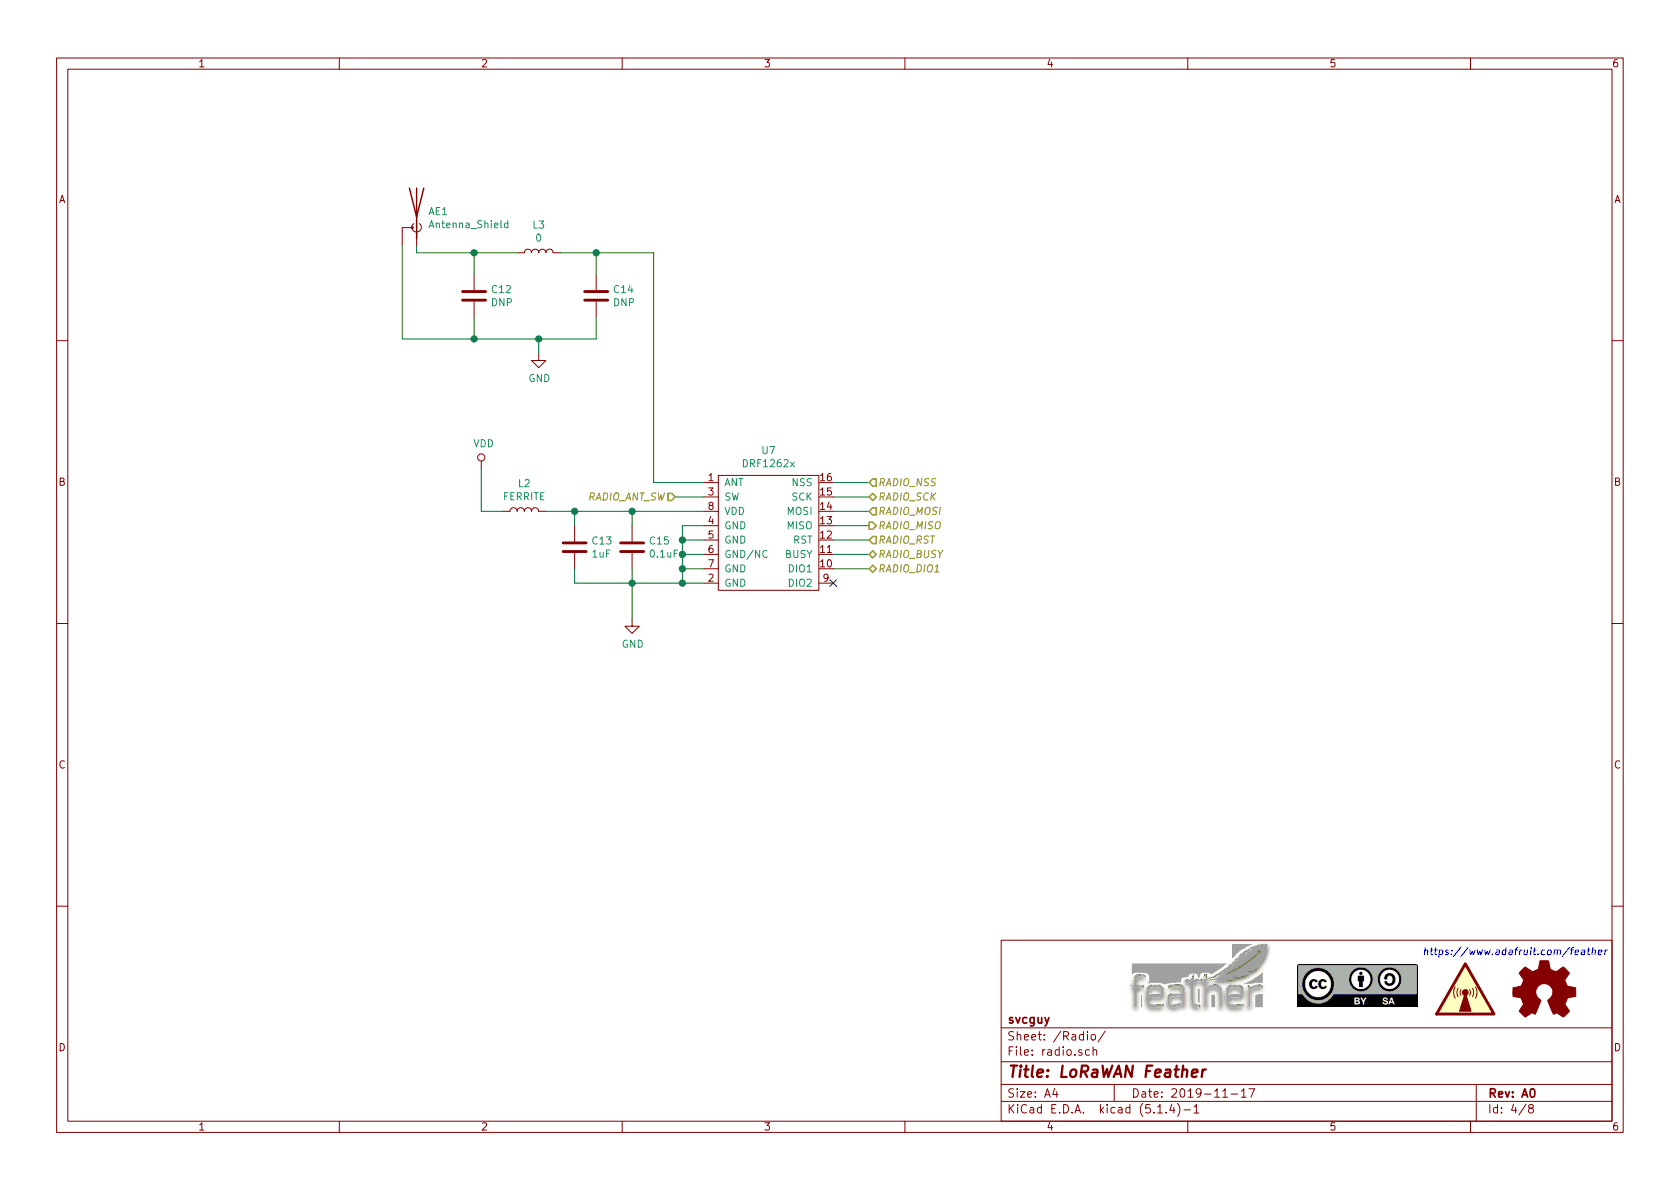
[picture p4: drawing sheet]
EESchema Schematic File Version 4
LIBS:loRaWan1262_jlc-cache
EELAYER 30 0
EELAYER END
$Descr A4 11693 8268
encoding utf-8
Sheet 4 8
Title "LoRaWAN Feather"
Date "2019-11-17"
Rev "A0"
Comp "svcguy"
Comment1 ""
Comment2 ""
Comment3 ""
Comment4 ""
$EndDescr
$Comp
L Custom_KiCAD:DRF1262x U7
U 1 1
P 5350 3700
F 0 "U7" H 5350 4275 50  0000 C CNN
F 1 "DRF1262x" H 5350 4184 50  0000 C CNN
F 2 "Custom_KICAD:DRF1262x" H 5350 3700 50  0001 C CNN
F 3 "" H 5350 3700 50  0001 C CNN
F 4 "DNP" H 5350 3700 50  0001 C CNN "LCSC"
F 5 "DNP" H 5350 3700 50  0001 C CNN "Digikey"
	1    5350 3700
	1    0    0    -1  
$EndComp
$Comp
L power:VDD #PWR029
U 1 1
P 3350 3250
F 0 "#PWR029" H 3350 3100 50  0001 C CNN
F 1 "VDD" H 3367 3423 50  0000 C CNN
F 2 "" H 3350 3250 50  0001 C CNN
F 3 "" H 3350 3250 50  0001 C CNN
	1    3350 3250
	1    0    0    -1  
$EndComp
$Comp
L Device:L L2
U 1 1
P 3650 3550
F 0 "L2" V 3840 3550 50  0000 C CNN
F 1 "FERRITE" V 3749 3550 50  0000 C CNN
F 2 "jlcpcb_smt:R_0805_2012Metric" H 3650 3550 50  0001 C CNN
F 3 "~" H 3650 3550 50  0001 C CNN
F 4 "C1015" V 3650 3550 50  0001 C CNN "LCSC"
F 5 "587-1932-1-ND" V 3650 3550 50  0001 C CNN "Digikey"
	1    3650 3550
	0    -1   -1   0   
$EndComp
Wire Wire Line
	3350 3250 3350 3550
Wire Wire Line
	3350 3550 3500 3550
$Comp
L Device:C C13
U 1 1
P 4000 3800
F 0 "C13" H 4115 3846 50  0000 L CNN
F 1 "1uF" H 4115 3755 50  0000 L CNN
F 2 "jlcpcb_smt:C_0402_1005Metric" H 4038 3650 50  0001 C CNN
F 3 "~" H 4000 3800 50  0001 C CNN
F 4 "C52923" H 4000 3800 50  0001 C CNN "LCSC"
F 5 "311-1439-1-ND" H 4000 3800 50  0001 C CNN "Digikey"
	1    4000 3800
	1    0    0    -1  
$EndComp
Wire Wire Line
	3800 3550 4000 3550
$Comp
L Device:C C15
U 1 1
P 4400 3800
F 0 "C15" H 4515 3846 50  0000 L CNN
F 1 "0.1uF" H 4515 3755 50  0000 L CNN
F 2 "jlcpcb_smt:C_0402_1005Metric" H 4438 3650 50  0001 C CNN
F 3 "~" H 4400 3800 50  0001 C CNN
F 4 "C1525" H 4400 3800 50  0001 C CNN "LCSC"
F 5 "490-14603-1-ND" H 4400 3800 50  0001 C CNN "Digikey"
	1    4400 3800
	1    0    0    -1  
$EndComp
Wire Wire Line
	4000 3550 4000 3650
Connection ~ 4000 3550
Wire Wire Line
	4000 3550 4400 3550
Wire Wire Line
	4400 3550 4400 3650
Connection ~ 4400 3550
Wire Wire Line
	4400 3550 4900 3550
$Comp
L power:GND #PWR031
U 1 1
P 4400 4300
F 0 "#PWR031" H 4400 4050 50  0001 C CNN
F 1 "GND" H 4405 4127 50  0000 C CNN
F 2 "" H 4400 4300 50  0001 C CNN
F 3 "" H 4400 4300 50  0001 C CNN
	1    4400 4300
	1    0    0    -1  
$EndComp
Wire Wire Line
	4000 3950 4000 4050
Wire Wire Line
	4000 4050 4400 4050
Wire Wire Line
	4400 3950 4400 4050
Connection ~ 4400 4050
Wire Wire Line
	4400 4050 4750 4050
Wire Wire Line
	4400 4050 4400 4300
Wire Wire Line
	4900 3650 4750 3650
Wire Wire Line
	4750 3650 4750 3750
Connection ~ 4750 4050
Wire Wire Line
	4750 4050 4900 4050
Wire Wire Line
	4900 3750 4750 3750
Connection ~ 4750 3750
Wire Wire Line
	4750 3750 4750 3850
Wire Wire Line
	4900 3850 4750 3850
Connection ~ 4750 3850
Wire Wire Line
	4750 3850 4750 3950
Wire Wire Line
	4900 3950 4750 3950
Connection ~ 4750 3950
Wire Wire Line
	4750 3950 4750 4050
$Comp
L Device:C C14
U 1 1
P 4150 2050
F 0 "C14" H 4265 2096 50  0000 L CNN
F 1 "DNP" H 4265 2005 50  0000 L CNN
F 2 "jlcpcb_smt:C_0402_1005Metric" H 4188 1900 50  0001 C CNN
F 3 "~" H 4150 2050 50  0001 C CNN
F 4 "DNP" H 4150 2050 50  0001 C CNN "LCSC"
F 5 "DNP" H 4150 2050 50  0001 C CNN "Digikey"
	1    4150 2050
	1    0    0    -1  
$EndComp
$Comp
L Device:C C12
U 1 1
P 3300 2050
F 0 "C12" H 3415 2096 50  0000 L CNN
F 1 "DNP" H 3415 2005 50  0000 L CNN
F 2 "jlcpcb_smt:R_0402_1005Metric" H 3338 1900 50  0001 C CNN
F 3 "~" H 3300 2050 50  0001 C CNN
F 4 "DNP" H 3300 2050 50  0001 C CNN "LCSC"
F 5 "DNP" H 3300 2050 50  0001 C CNN "Digikey"
	1    3300 2050
	1    0    0    -1  
$EndComp
$Comp
L Device:L L3
U 1 1
P 3750 1750
F 0 "L3" V 3940 1750 50  0000 C CNN
F 1 "0" V 3849 1750 50  0000 C CNN
F 2 "jlcpcb_smt:L_0402_1005Metric" H 3750 1750 50  0001 C CNN
F 3 "~" H 3750 1750 50  0001 C CNN
F 4 "C17168" V 3750 1750 50  0001 C CNN "LCSC"
F 5 "311-0.0JRCT-ND" V 3750 1750 50  0001 C CNN "Digikey"
	1    3750 1750
	0    -1   -1   0   
$EndComp
$Comp
L power:GND #PWR030
U 1 1
P 3750 2450
F 0 "#PWR030" H 3750 2200 50  0001 C CNN
F 1 "GND" H 3755 2277 50  0000 C CNN
F 2 "" H 3750 2450 50  0001 C CNN
F 3 "" H 3750 2450 50  0001 C CNN
	1    3750 2450
	1    0    0    -1  
$EndComp
Wire Wire Line
	3600 1750 3300 1750
Wire Wire Line
	3300 1750 3300 1900
Wire Wire Line
	3300 2200 3300 2350
Wire Wire Line
	3300 2350 3750 2350
Wire Wire Line
	3750 2350 3750 2450
Wire Wire Line
	4150 2200 4150 2350
Wire Wire Line
	4150 2350 3750 2350
Connection ~ 3750 2350
Wire Wire Line
	3900 1750 4150 1750
Wire Wire Line
	4150 1750 4150 1900
Wire Wire Line
	4550 1750 4550 3350
Wire Wire Line
	4550 3350 4900 3350
Wire Wire Line
	4150 1750 4550 1750
Connection ~ 4150 1750
$Comp
L Device:Antenna_Shield AE1
U 1 1
P 2900 1500
F 0 "AE1" H 2820 1539 50  0000 R CNN
F 1 "Antenna_Shield" H 2820 1448 50  0000 R CNN
F 2 "Custom_KICAD:RF_ANT" H 2900 1600 50  0001 C CNN
F 3 "~" H 2900 1600 50  0001 C CNN
F 4 "C129604" H 2900 1500 50  0001 C CNN "LCSC"
F 5 "CON-SMA-EDGE-S-ND" H 2900 1500 50  0001 C CNN "Digikey"
	1    2900 1500
	-1   0    0    -1  
$EndComp
Wire Wire Line
	3300 1750 2900 1750
Wire Wire Line
	2900 1750 2900 1700
Connection ~ 3300 1750
Wire Wire Line
	2800 1700 2800 2350
Wire Wire Line
	2800 2350 3300 2350
Connection ~ 3300 2350
Text HLabel 4700 3450 0    50   Input Italic 0
RADIO_ANT_SW
Wire Wire Line
	4700 3450 4900 3450
Text HLabel 6050 3350 2    50   Input Italic 0
RADIO_NSS
Text HLabel 6050 3450 2    50   BiDi Italic 0
RADIO_SCK
Text HLabel 6050 3550 2    50   Input Italic 0
RADIO_MOSI
Text HLabel 6050 3650 2    50   Output Italic 0
RADIO_MISO
Text HLabel 6050 3750 2    50   Input Italic 0
RADIO_RST
Text HLabel 6050 3850 2    50   BiDi Italic 0
RADIO_BUSY
Text HLabel 6050 3950 2    50   BiDi Italic 0
RADIO_DIO1
NoConn ~ 5800 4050
Wire Wire Line
	5800 3350 6050 3350
Wire Wire Line
	5800 3450 6050 3450
Wire Wire Line
	5800 3550 6050 3550
Wire Wire Line
	5800 3650 6050 3650
Wire Wire Line
	5800 3750 6050 3750
Wire Wire Line
	5800 3850 6050 3850
Wire Wire Line
	5800 3950 6050 3950
$Comp
L Graphic:Logo_Open_Hardware_Small #LOGO4
U 1 1
P 10750 6900
F 0 "#LOGO4" H 10750 7175 50  0001 C CNN
F 1 "Logo_Open_Hardware_Small" H 10750 6675 50  0001 C CNN
F 2 "" H 10750 6900 50  0001 C CNN
F 3 "~" H 10750 6900 50  0001 C CNN
	1    10750 6900
	1    0    0    -1  
$EndComp
$Comp
L Graphic:SYM_Radio_Waves_Large #SYM4
U 1 1
P 10200 6850
F 0 "#SYM4" H 10200 7050 50  0001 C CNN
F 1 "SYM_Radio_Waves_Large" H 10200 6600 50  0001 C CNN
F 2 "" H 10200 6650 50  0001 C CNN
F 3 "~" H 10230 6650 50  0001 C CNN
	1    10200 6850
	1    0    0    -1  
$EndComp
Text Notes 9900 6650 0    50   Italic 0
https://www.adafruit.com/feather
$EndSCHEMATC
